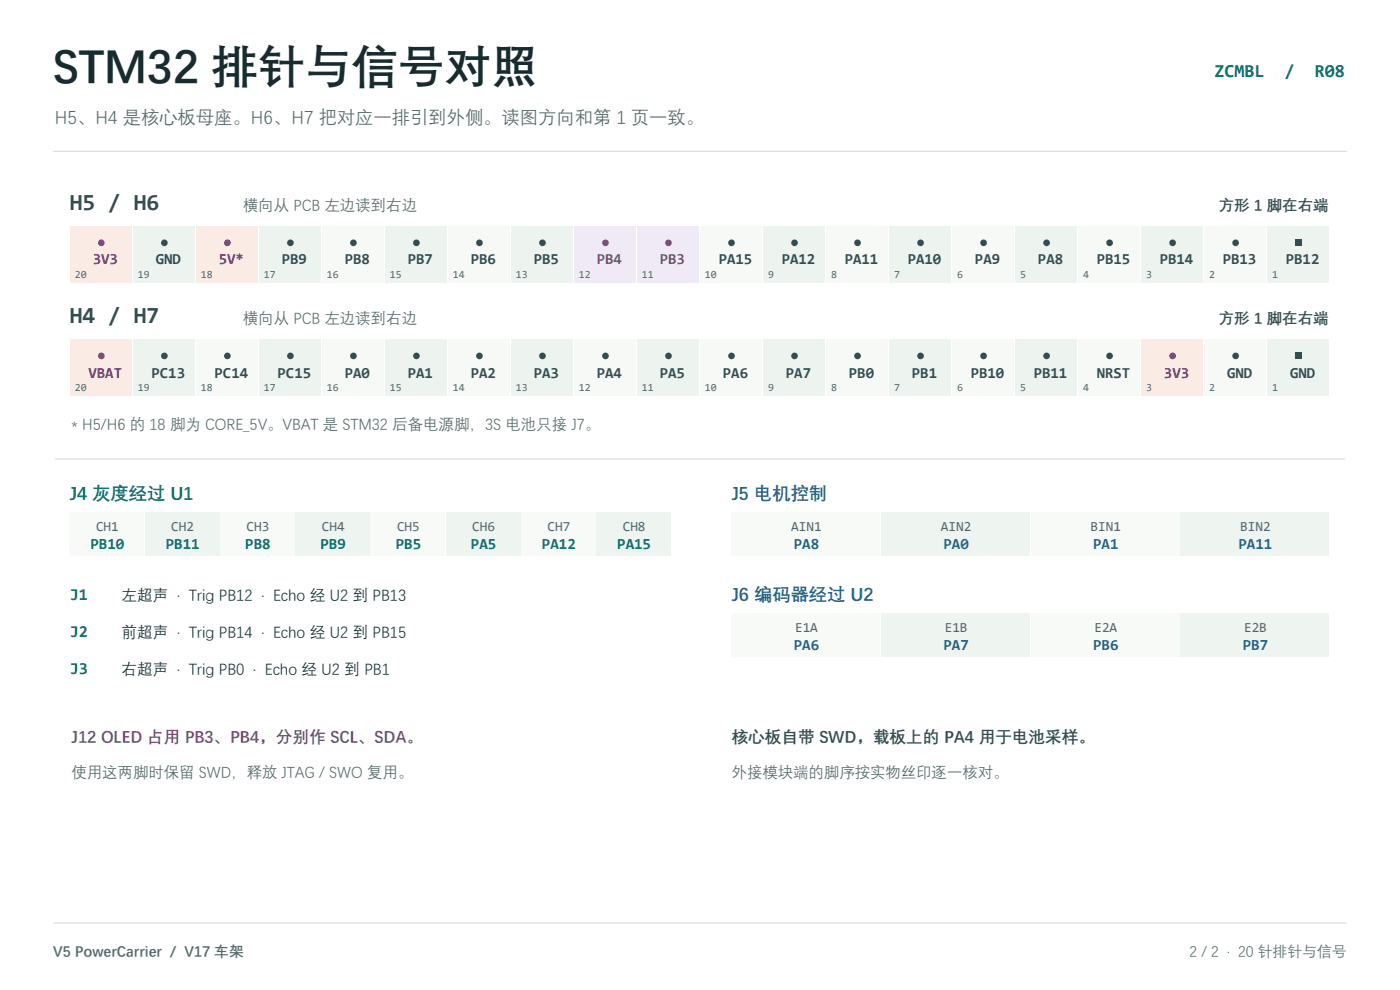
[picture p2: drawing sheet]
<svg xmlns="http://www.w3.org/2000/svg" width="297mm" height="210mm" viewBox="0 0 297 210" stroke-linecap="round" stroke-linejoin="round" font-family="sans-serif">
<path d="M11.3 32.1h274.4" fill="none" stroke="#cedad7" stroke-width=".21"/>
<path d="M14.8 48h13.1v12h-13.1z" fill-rule="evenodd" fill="#faece4"/>
<circle cx="21.5" cy="51.5" r=".71" fill="#a33f24"/>
<path d="M28.2 48h13.1v12h-13.1z" fill-rule="evenodd" fill="#edf4f0"/>
<circle cx="34.9" cy="51.5" r=".71" fill="#324e51"/>
<path d="M41.6 48h13v12h-13z" fill-rule="evenodd" fill="#faece4"/>
<circle cx="48.2" cy="51.5" r=".71" fill="#a33f24"/>
<path d="M54.9 48h13.1v12h-13.1z" fill-rule="evenodd" fill="#edf4f0"/>
<circle cx="61.6" cy="51.5" r=".71" fill="#324e51"/>
<path d="M68.3 48h13.1v12h-13.1z" fill-rule="evenodd" fill="#f6f9f6"/>
<circle cx="75" cy="51.5" r=".71" fill="#324e51"/>
<path d="M81.7 48h13v12h-13z" fill-rule="evenodd" fill="#edf4f0"/>
<circle cx="88.3" cy="51.5" r=".71" fill="#324e51"/>
<path d="M95 48h13.1v12h-13.1z" fill-rule="evenodd" fill="#f6f9f6"/>
<circle cx="101.7" cy="51.5" r=".71" fill="#324e51"/>
<path d="M108.4 48h13.1v12h-13.1z" fill-rule="evenodd" fill="#edf4f0"/>
<circle cx="115.1" cy="51.5" r=".71" fill="#324e51"/>
<path d="M121.8 48h13v12h-13z" fill-rule="evenodd" fill="#f0eaf7"/>
<circle cx="128.4" cy="51.5" r=".71" fill="#694490"/>
<path d="M135.1 48h13.1v12h-13.1z" fill-rule="evenodd" fill="#f0eaf7"/>
<circle cx="141.8" cy="51.5" r=".71" fill="#694490"/>
<path d="M148.5 48h13.1v12h-13.1z" fill-rule="evenodd" fill="#f6f9f6"/>
<circle cx="155.2" cy="51.5" r=".71" fill="#324e51"/>
<path d="M161.9 48h13.1v12h-13.1z" fill-rule="evenodd" fill="#edf4f0"/>
<circle cx="168.6" cy="51.5" r=".71" fill="#324e51"/>
<path d="M175.2 48h13.1v12h-13.1z" fill-rule="evenodd" fill="#f6f9f6"/>
<circle cx="181.9" cy="51.5" r=".71" fill="#324e51"/>
<path d="M188.6 48h13.1v12h-13.1z" fill-rule="evenodd" fill="#edf4f0"/>
<circle cx="195.3" cy="51.5" r=".71" fill="#324e51"/>
<path d="M202 48h13.1v12h-13.1z" fill-rule="evenodd" fill="#f6f9f6"/>
<circle cx="208.7" cy="51.5" r=".71" fill="#324e51"/>
<path d="M215.3 48h13.1v12h-13.1z" fill-rule="evenodd" fill="#edf4f0"/>
<circle cx="222" cy="51.5" r=".71" fill="#324e51"/>
<path d="M228.7 48h13.1v12h-13.1z" fill-rule="evenodd" fill="#f6f9f6"/>
<circle cx="235.4" cy="51.5" r=".71" fill="#324e51"/>
<path d="M242.1 48h13.1v12h-13.1z" fill-rule="evenodd" fill="#edf4f0"/>
<circle cx="248.8" cy="51.5" r=".71" fill="#324e51"/>
<path d="M255.4 48h13.1v12h-13.1z" fill-rule="evenodd" fill="#f6f9f6"/>
<circle cx="262.1" cy="51.5" r=".71" fill="#324e51"/>
<path d="M268.8 48h13.1v12h-13.1z" fill-rule="evenodd" fill="#edf4f0"/>
<path d="M274.8 50.8h1.4v1.4h-1.4z" fill-rule="evenodd" fill="#324e51"/>
<path d="M14.8 72h13.1v12h-13.1z" fill-rule="evenodd" fill="#faece4"/>
<circle cx="21.5" cy="75.5" r=".71" fill="#a33f24"/>
<path d="M28.2 72h13.1v12h-13.1z" fill-rule="evenodd" fill="#edf4f0"/>
<circle cx="34.9" cy="75.5" r=".71" fill="#324e51"/>
<path d="M41.6 72h13v12h-13z" fill-rule="evenodd" fill="#f6f9f6"/>
<circle cx="48.2" cy="75.5" r=".71" fill="#324e51"/>
<path d="M54.9 72h13.1v12h-13.1z" fill-rule="evenodd" fill="#edf4f0"/>
<circle cx="61.6" cy="75.5" r=".71" fill="#324e51"/>
<path d="M68.3 72h13.1v12h-13.1z" fill-rule="evenodd" fill="#f6f9f6"/>
<circle cx="75" cy="75.5" r=".71" fill="#324e51"/>
<path d="M81.7 72h13v12h-13z" fill-rule="evenodd" fill="#edf4f0"/>
<circle cx="88.3" cy="75.5" r=".71" fill="#324e51"/>
<path d="M95 72h13.1v12h-13.1z" fill-rule="evenodd" fill="#f6f9f6"/>
<circle cx="101.7" cy="75.5" r=".71" fill="#324e51"/>
<path d="M108.4 72h13.1v12h-13.1z" fill-rule="evenodd" fill="#edf4f0"/>
<circle cx="115.1" cy="75.5" r=".71" fill="#324e51"/>
<path d="M121.8 72h13v12h-13z" fill-rule="evenodd" fill="#f6f9f6"/>
<circle cx="128.4" cy="75.5" r=".71" fill="#324e51"/>
<path d="M135.1 72h13.1v12h-13.1z" fill-rule="evenodd" fill="#edf4f0"/>
<circle cx="141.8" cy="75.5" r=".71" fill="#324e51"/>
<path d="M148.5 72h13.1v12h-13.1z" fill-rule="evenodd" fill="#f6f9f6"/>
<circle cx="155.2" cy="75.5" r=".71" fill="#324e51"/>
<path d="M161.9 72h13.1v12h-13.1z" fill-rule="evenodd" fill="#edf4f0"/>
<circle cx="168.6" cy="75.5" r=".71" fill="#324e51"/>
<path d="M175.2 72h13.1v12h-13.1z" fill-rule="evenodd" fill="#f6f9f6"/>
<circle cx="181.9" cy="75.5" r=".71" fill="#324e51"/>
<path d="M188.6 72h13.1v12h-13.1z" fill-rule="evenodd" fill="#edf4f0"/>
<circle cx="195.3" cy="75.5" r=".71" fill="#324e51"/>
<path d="M202 72h13.1v12h-13.1z" fill-rule="evenodd" fill="#f6f9f6"/>
<circle cx="208.7" cy="75.5" r=".71" fill="#324e51"/>
<path d="M215.3 72h13.1v12h-13.1z" fill-rule="evenodd" fill="#edf4f0"/>
<circle cx="222" cy="75.5" r=".71" fill="#324e51"/>
<path d="M228.7 72h13.1v12h-13.1z" fill-rule="evenodd" fill="#f6f9f6"/>
<circle cx="235.4" cy="75.5" r=".71" fill="#324e51"/>
<path d="M242.1 72h13.1v12h-13.1z" fill-rule="evenodd" fill="#faece4"/>
<circle cx="248.8" cy="75.5" r=".71" fill="#a33f24"/>
<path d="M255.4 72h13.1v12h-13.1z" fill-rule="evenodd" fill="#f6f9f6"/>
<circle cx="262.1" cy="75.5" r=".71" fill="#324e51"/>
<path d="M268.8 72h13.1v12h-13.1z" fill-rule="evenodd" fill="#edf4f0"/>
<path d="M274.8 74.8h1.4v1.4h-1.4z" fill-rule="evenodd" fill="#324e51"/>
<path d="M11.6 97.4h273.8" fill="none" stroke="#cedad7" stroke-width=".21"/>
<path d="M14.8 108.7h15.7v9.1h-15.7z" fill-rule="evenodd" fill="#f7faf7"/>
<path d="M30.8 108.7h15.7v9.1h-15.7z" fill-rule="evenodd" fill="#eef4f0"/>
<path d="M46.7 108.7h15.8v9.1h-15.8z" fill-rule="evenodd" fill="#f7faf7"/>
<path d="M62.7 108.7h15.7v9.1h-15.7z" fill-rule="evenodd" fill="#eef4f0"/>
<path d="M78.7 108.7h15.7v9.1h-15.7z" fill-rule="evenodd" fill="#f7faf7"/>
<path d="M94.6 108.7h15.7v9.1h-15.7z" fill-rule="evenodd" fill="#eef4f0"/>
<path d="M110.6 108.7h15.7v9.1h-15.7z" fill-rule="evenodd" fill="#f7faf7"/>
<path d="M126.6 108.7h15.7v9.1h-15.7z" fill-rule="evenodd" fill="#eef4f0"/>
<path d="M155.2 108.7h31.5v9.1h-31.5z" fill-rule="evenodd" fill="#f7faf7"/>
<path d="M187 108.7h31.5v9.1h-31.5z" fill-rule="evenodd" fill="#eef4f0"/>
<path d="M218.7 108.7h31.5v9.1h-31.5z" fill-rule="evenodd" fill="#f7faf7"/>
<path d="M250.5 108.7h31.5v9.1h-31.5z" fill-rule="evenodd" fill="#eef4f0"/>
<path d="M155.2 130.2h31.5v9.1h-31.5z" fill-rule="evenodd" fill="#f7faf7"/>
<path d="M187 130.2h31.5v9.1h-31.5z" fill-rule="evenodd" fill="#eef4f0"/>
<path d="M218.7 130.2h31.5v9.1h-31.5z" fill-rule="evenodd" fill="#f7faf7"/>
<path d="M250.5 130.2h31.5v9.1h-31.5z" fill-rule="evenodd" fill="#eef4f0"/>
<path d="M11.3 195.8h274.4" fill="none" stroke="#cedad7" stroke-width=".21"/>
<text font-size="9.9" fill="#182c30" x="11.3" y="17.3">STM32 排针与信号对照</text>
<g font-size="4.9" fill="#324e51">
<text x="14.8" y="44.4">H5 / H6</text>
<text x="14.8" y="68.4">H4 / H7</text>
</g>
<g font-size="3.9" fill="#076b60">
<text x="257.6" y="16.2">ZCMBL</text>
<text x="272.5" y="16.2">/</text>
<text x="278.9" y="16.2">R08</text>
</g>
<text font-size="3.9" fill="#556969" x="11.6" y="26.1">H5、H4 是核心板母座。H6、H7 把对应一排引到外侧。读图方向和第 1 页一致。</text>
<text font-size="3.9" fill="#08766d" x="14.8" y="105.8">J4 灰度经过 U1</text>
<g font-size="3.9" fill="#265d9a">
<text x="155.2" y="105.8">J5 电机控制</text>
<text x="155.2" y="127.4">J6 编码器经过 U2</text>
</g>
<g font-size="3.5" fill="#08766d">
<text x="14.8" y="127.4">J1</text>
<text x="14.8" y="135.1">J2</text>
<text x="14.8" y="142.9">J3</text>
</g>
<text font-size="3.5" fill="#694490" x="15.2" y="157.3">J12 OLED 占用 PB3、PB4，分别作 SCL、SDA。</text>
<text font-size="3.5" fill="#324e51" x="155.2" y="157.3">核心板自带 SWD，载板上的 PA4 用于电池采样。</text>
<g font-size="3.3" fill="#556969">
<text x="51.5" y="44.4">横向从 PCB 左边读到右边</text>
<text x="51.5" y="68.4">横向从 PCB 左边读到右边</text>
<text x="15.2" y="91">* H5/H6 的 18 脚为 CORE_5V。VBAT 是 STM32 后备电源脚，3S 电池只接 J7。</text>
<text x="15.2" y="164.7">使用这两脚时保留 SWD，释放 JTAG / SWO 复用。</text>
<text x="155.2" y="164.7">外接模块端的脚序按实物丝印逐一核对。</text>
</g>
<g font-size="3.3" fill="#324e51">
<text x="258.6" y="44.4">方形 1 脚在右端</text>
<text x="258.6" y="68.4">方形 1 脚在右端</text>
</g>
<g font-size="3.3" fill="#08766d">
<text x="19.2" y="116.4">PB10</text>
<text x="35.2" y="116.4">PB11</text>
<text x="52" y="116.4">PB8</text>
<text x="68" y="116.4">PB9</text>
<text x="83.9" y="116.4">PB5</text>
<text x="99.9" y="116.4">PA5</text>
<text x="115" y="116.4">PA12</text>
<text x="130.9" y="116.4">PA15</text>
</g>
<g font-size="3.3" fill="#265d9a">
<text x="168.4" y="116.4">PA8</text>
<text x="200.1" y="116.4">PA0</text>
<text x="231.9" y="116.4">PA1</text>
<text x="262.7" y="116.4">PA11</text>
<text x="168.4" y="137.9">PA6</text>
<text x="200.1" y="137.9">PA7</text>
<text x="231.9" y="137.9">PB6</text>
<text x="263.6" y="137.9">PB7</text>
</g>
<g font-size="3.3" fill="#182c30">
<text x="25.8" y="127.4">左超声 · Trig PB12 · Echo 经 U2 到 PB13</text>
<text x="25.8" y="135.1">前超声 · Trig PB14 · Echo 经 U2 到 PB15</text>
<text x="25.8" y="142.9">右超声 · Trig PB0 · Echo 经 U2 到 PB1</text>
</g>
<g font-size="3.2" fill="#a33f24">
<text x="19.7" y="56.1">3V3</text>
<text x="46.4" y="56.1">5V*</text>
<text x="18.8" y="80.1">VBAT</text>
<text x="246.9" y="80.1">3V3</text>
</g>
<g font-size="3.2" fill="#324e51">
<text x="33" y="56.1">GND</text>
<text x="59.8" y="56.1">PB9</text>
<text x="73.1" y="56.1">PB8</text>
<text x="86.5" y="56.1">PB7</text>
<text x="99.9" y="56.1">PB6</text>
<text x="113.2" y="56.1">PB5</text>
<text x="152.5" y="56.1">PA15</text>
<text x="165.8" y="56.1">PA12</text>
<text x="179.2" y="56.1">PA11</text>
<text x="192.6" y="56.1">PA10</text>
<text x="206.8" y="56.1">PA9</text>
<text x="220.2" y="56.1">PA8</text>
<text x="232.7" y="56.1">PB15</text>
<text x="246" y="56.1">PB14</text>
<text x="259.4" y="56.1">PB13</text>
<text x="272.8" y="56.1">PB12</text>
<text x="32.1" y="80.1">PC13</text>
<text x="45.5" y="80.1">PC14</text>
<text x="58.9" y="80.1">PC15</text>
<text x="73.1" y="80.1">PA0</text>
<text x="86.5" y="80.1">PA1</text>
<text x="99.9" y="80.1">PA2</text>
<text x="113.2" y="80.1">PA3</text>
<text x="126.6" y="80.1">PA4</text>
<text x="140" y="80.1">PA5</text>
<text x="153.4" y="80.1">PA6</text>
<text x="166.7" y="80.1">PA7</text>
<text x="180.1" y="80.1">PB0</text>
<text x="193.5" y="80.1">PB1</text>
<text x="205.9" y="80.1">PB10</text>
<text x="219.3" y="80.1">PB11</text>
<text x="232.7" y="80.1">NRST</text>
<text x="260.3" y="80.1">GND</text>
<text x="273.7" y="80.1">GND</text>
</g>
<g font-size="3.2" fill="#694490">
<text x="126.6" y="56.1">PB4</text>
<text x="140" y="56.1">PB3</text>
</g>
<g font-size="3.1" fill="#556969">
<text x="11.3" y="202.8">V5 PowerCarrier / V17 车架</text>
<text x="252.4" y="202.8">2 / 2 · 20 针排针与信号</text>
</g>
<g font-size="2.9" fill="#556969">
<text x="20.4" y="112.5">CH1</text>
<text x="36.3" y="112.5">CH2</text>
<text x="52.3" y="112.5">CH3</text>
<text x="68.3" y="112.5">CH4</text>
<text x="84.2" y="112.5">CH5</text>
<text x="100.2" y="112.5">CH6</text>
<text x="116.1" y="112.5">CH7</text>
<text x="132.1" y="112.5">CH8</text>
<text x="167.9" y="112.5">AIN1</text>
<text x="199.6" y="112.5">AIN2</text>
<text x="231.4" y="112.5">BIN1</text>
<text x="263.1" y="112.5">BIN2</text>
<text x="168.7" y="134.1">E1A</text>
<text x="200.4" y="134.1">E1B</text>
<text x="232.2" y="134.1">E2A</text>
<text x="263.9" y="134.1">E2B</text>
</g>
<g font-size="2.3" fill="#556969">
<text x="15.9" y="58.9">20</text>
<text x="29.2" y="58.9">19</text>
<text x="42.6" y="58.9">18</text>
<text x="56" y="58.9">17</text>
<text x="69.3" y="58.9">16</text>
<text x="82.7" y="58.9">15</text>
<text x="96.1" y="58.9">14</text>
<text x="109.5" y="58.9">13</text>
<text x="122.8" y="58.9">12</text>
<text x="136.2" y="58.9">11</text>
<text x="149.6" y="58.9">10</text>
<text x="162.9" y="58.9">9</text>
<text x="176.3" y="58.9">8</text>
<text x="189.7" y="58.9">7</text>
<text x="203" y="58.9">6</text>
<text x="216.4" y="58.9">5</text>
<text x="229.8" y="58.9">4</text>
<text x="243.1" y="58.9">3</text>
<text x="256.5" y="58.9">2</text>
<text x="269.9" y="58.9">1</text>
<text x="15.9" y="82.9">20</text>
<text x="29.2" y="82.9">19</text>
<text x="42.6" y="82.9">18</text>
<text x="56" y="82.9">17</text>
<text x="69.3" y="82.9">16</text>
<text x="82.7" y="82.9">15</text>
<text x="96.1" y="82.9">14</text>
<text x="109.5" y="82.9">13</text>
<text x="122.8" y="82.9">12</text>
<text x="136.2" y="82.9">11</text>
<text x="149.6" y="82.9">10</text>
<text x="162.9" y="82.9">9</text>
<text x="176.3" y="82.9">8</text>
<text x="189.7" y="82.9">7</text>
<text x="203" y="82.9">6</text>
<text x="216.4" y="82.9">5</text>
<text x="229.8" y="82.9">4</text>
<text x="243.1" y="82.9">3</text>
<text x="256.5" y="82.9">2</text>
<text x="269.9" y="82.9">1</text>
</g>
</svg>
